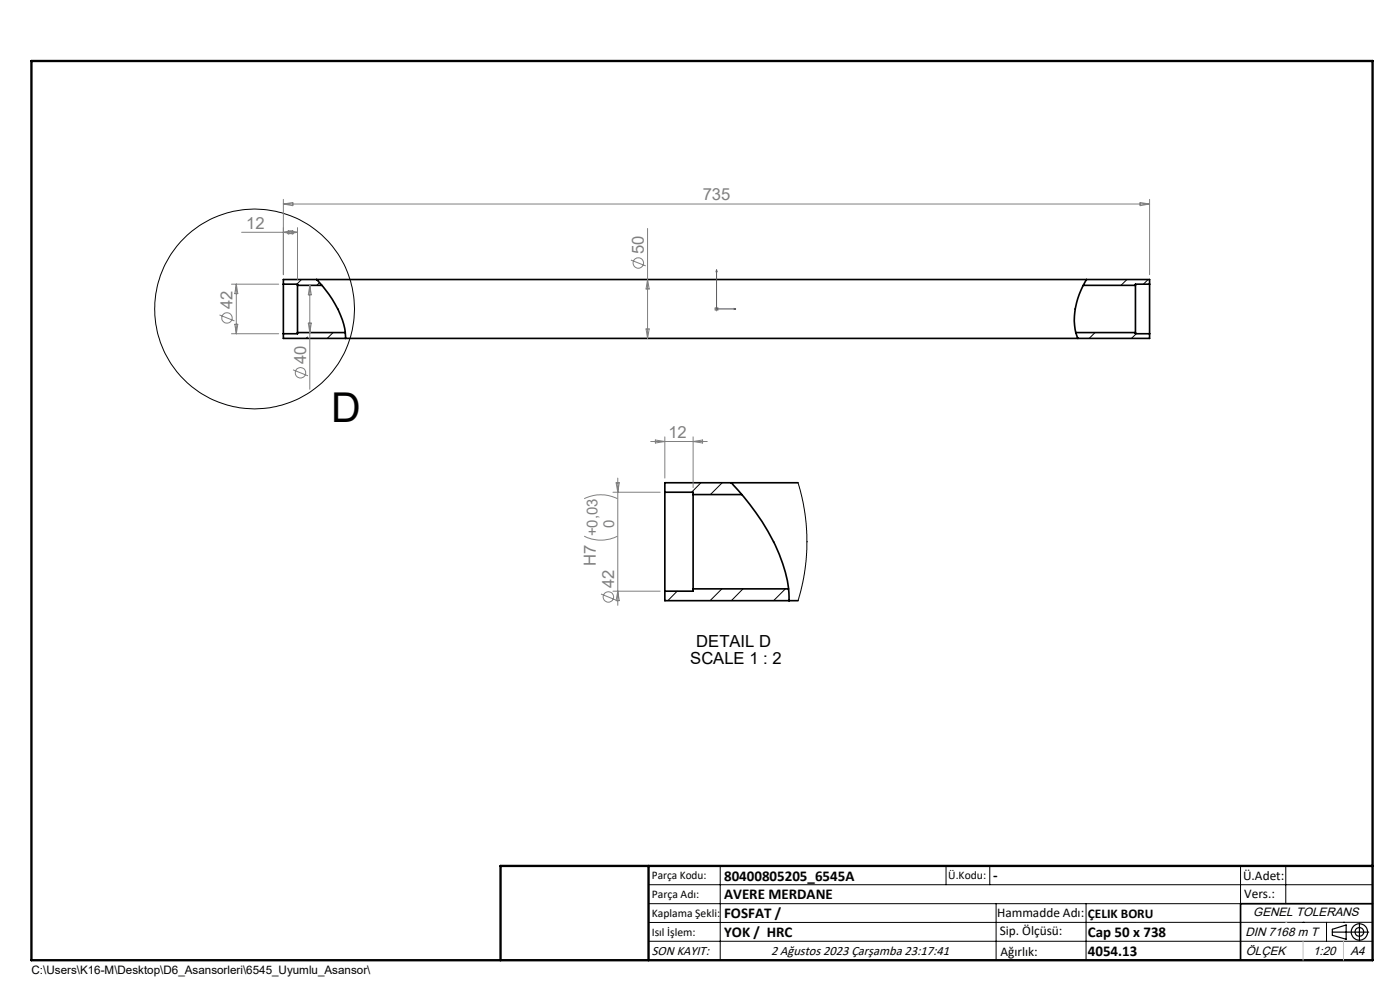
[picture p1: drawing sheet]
<svg xmlns="http://www.w3.org/2000/svg" width="297mm" height="210mm" viewBox="0 0 297 210" stroke-linecap="round" stroke-linejoin="round" font-family="sans-serif">
<g fill="none" stroke="#000" stroke-width=".21">
<path d="M64 59.3l-1 1M67.8 60l-.6 .5M239.1 59.3l-1.3 1.2M243.6 59.3l-1 1M65.2 71.5l-.3 .3M70.7 70.5l-1.3 1.3M232.3 70.5l-1.2 1.3M241.1 70.8l-1.1 1M148.7 102.4l-2 2M153.2 102.4l-2.5 2.5M169.3 102.4l.8 3.1 .7 3.4 .4 5.9-.2 4-.3 2.8-.6 2.7-.8 3.1M143.7 125.4l-2 2"/>
<path d="M153.1 124.9l-2.5 2.5M157.6 124.9l-2.4 2.5M166.6 124.9l-2.5 2.5M137.6 187.7h153.6M137.6 191.7h153.6M137.6 199.7h153.6M152.8 183.7v20M200.7 183.7v4M210 183.7v4M211.3 191.7v12M230.4 191.7v12M263.2 183.7v20"/>
<path d="M272.8 183.7v8M276.4 195.6h.1M281.4 195.6v4.1M285 195.6h.1M291.2 195.6l-153.6 .1"/>
<circle cx="54" cy="65.5" r="21.2"/>
</g>
<g fill="none" stroke="#000" stroke-width=".35">
<path d="M67.2 59.3a22.1 22.1 0 0 1 6 11.1l.1 1.4M230.5 59.3a15.6 15.6 0 0 0-2.3 11.2l.5 1.3M60.1 60.3v10.5M60.1 70.8v1h183.8v-1M60.1 60.3v-1h183.8v1M60.1 60.3h3v.2M63.1 60.5v10M63.1 70.5h10.1M63.1 60.5h5.2M63.1 70.5v.3h-3M228.2 70.5h12.7M229.8 60.5h11.1"/>
<path d="M240.9 60.5v10M240.9 70.5v.3h3M243.9 60.3v10.5M243.9 60.3h-3v.2M141 104.4v21M141 104.4h6v.5M147 104.9v20M147 104.9h10.4M155.1 102.4a50.5 50.5 0 0 1 11 17.2 21.3 21.3 0 0 1 1.3 7.8M169.3 102.4h-28.3v2M141 125.4v2h28.3M147 124.9h20.3"/>
<path d="M147 124.9v.5h-6M291.2 191.7h-28v12"/>
</g>
<g fill="none" stroke="#808080" stroke-width=".21">
<path d="M51.3 49.3h11.8M60.1 42.3v16M60.1 43.3h183.8M60.1 43.3l2-.3v.6zM60.1 49.3l2-.3v.6zM61.1 49l2 .3-2 .3zM63.1 48.3v11M133.8 55.2l3.2 1.2M137.4 48.5v23.3M137.4 59.3l.3 2h-.6zM241.9 43l2 .3-2 .3zM243.9 42.3v16"/>
<path d="M46.6 66.8l3.1 1.3M49.1 60.3h10M49.1 70.8h10M49.8 68.8h.6l-.3 2zM50.1 60.3v10.5M50.1 60.3l.3 2h-.6zM62.2 78.4l3.1 1.3M65.4 68.5h.6l-.3 2zM65.7 60.5v22.1M65.7 60.5l.3 2h-.6zM137.1 69.8h.6l-.3 2zM151.5 65.5h1"/>
<path d="M151.7 65.2l.7 .7M152 65v1M152.4 65.2l-.7 .7M138 93.7h12M139 93.3l2 .4-2 .3zM141 92.7v8.7M147 92.7v10.7M147 93.7l2-.4v.7zM123.9 113.7a7.8 7.8 0 0 0 7.1 0M123.9 105.8a7.8 7.8 0 0 1 7.1 0M130 104.4h10.1M130.7 102.4h.7l-.3 2z"/>
<path d="M131.1 101.4v27M127.5 126l3.1 1.3M130 125.4h10.1M131.1 125.4l.3 2h-.7z"/>
<circle cx="135.4" cy="55.8" r="1.11"/>
<circle cx="48.1" cy="67.4" r="1.1"/>
<circle cx="63.8" cy="79.1" r="1.12"/>
<circle cx="129.1" cy="126.6" r="1.11"/>
</g>
<g fill="none" stroke="#000" stroke-width=".25">
<path d="M282.6 197.7h7.8M282.6 197.1l3-.9v3l-3-.8zM288.4 195.8v3.8M106.2 203.7h185"/>
<circle cx="288.4" cy="197.7" r="1.74"/>
<circle cx="288.4" cy="197.7" r=".93"/>
</g>
<path d="M152 57.2v8.3h4.1M152 57.2l.1 .4h-.2zM155.8 65.4l.3 .1-.3 .1z" fill="none" stroke="#00f" stroke-width=".21"/>
<path d="M6.7 12.9h284.5v190.8h-284.5zM137.6 183.7v20M291.2 183.7h-185v20" fill="none" stroke="#000" stroke-width=".5"/>
<path d="M276.4 199.7v4M285 199.7v4" fill="none" stroke="#c0c0c0" stroke-width=".21"/>
<path d="M272.8 195.6h.1" fill="none" stroke="#c0c0c0" stroke-width=".25"/>
<path d="M155.8 65.4l.3 .1-.3 .1zM152 57.2l.1 .4h-.2z" fill="#00f"/>
<text font-size="8.7" x="70.3" y="89.5">D</text>
<g font-size="3.5" fill="#808080">
<text x="149.1" y="42.5">735</text>
<text x="52.2" y="48.5">12</text>
<text x="136.6" y="53.9" transform="rotate(-90 136.6 53.9)">50</text>
<text x="49.3" y="65.6" transform="rotate(-90 49.3 65.6)">42</text>
<text x="64.9" y="77.2" transform="rotate(-90 64.9 77.2)">40</text>
<text x="141.8" y="92.9">12</text>
<text x="126.4" y="120" transform="rotate(-90 126.4 120)">H7 +0,03</text>
<text x="130.3" y="124.8" transform="rotate(-90 130.3 124.8)">42</text>
</g>
<g font-size="3.5">
<text x="147.7" y="137.3">DETAIL D</text>
<text x="146.4" y="140.8">SCALE 1 : 2</text>
</g>
<text font-size="3.2" fill="#808080" x="130.3" y="111.9" transform="rotate(-90 130.3 111.9)">0</text>
<g font-size="3.2">
<text x="153.6" y="186.8">80400805205_6545A</text>
<text x="153.6" y="190.8">AVERE MERDANE</text>
<text x="210.7" y="186.6">-</text>
<text x="153.6" y="194.8">FOSFAT /</text>
<text x="153.6" y="198.8">YOK / HRC</text>
<text x="230.8" y="198.7">Cap 50 x 738</text>
<text x="230.8" y="202.8">4054.13</text>
</g>
<g font-size="2.8">
<text x="263.7" y="186.7">Ü.Adet:</text>
<text x="263.9" y="190.5">Vers.:</text>
<text x="211.5" y="194.5">Hammadde Adı:</text>
<text x="230.8" y="194.7">ÇELIK BORU</text>
<text x="138.3" y="202.6">SON KAYIT:</text>
<text x="163.6" y="202.6">2 Ağustos 2023 Çarşamba 23:17:41</text>
<text x="212.1" y="198.4">Sip. Ölçüsü:</text>
<text x="212.2" y="202.7">Ağırlık:</text>
</g>
<g font-size="2.6">
<text x="265.9" y="194.4">GENEL TOLERANS</text>
<text x="264.2" y="198.5">DIN 7168 m T</text>
<text x="264.3" y="202.6">ÖLÇEK</text>
<text x="278.5" y="202.6">1:20</text>
<text x="286.5" y="202.6">A4</text>
</g>
<g font-size="2.5">
<text x="138.3" y="186.4">Parça Kodu:</text>
<text x="138.3" y="190.5">Parça Adı:</text>
<text x="201.2" y="186.5">Ü.Kodu:</text>
<text x="138.3" y="194.5">Kaplama Şekli:</text>
<text x="138.3" y="198.6">Isıl İşlem:</text>
<text x="6.7" y="206.7">C:\Users\K16-M\Desktop\D6_Asansorleri\6545_Uyumlu_Asansor\</text>
</g>
</svg>
